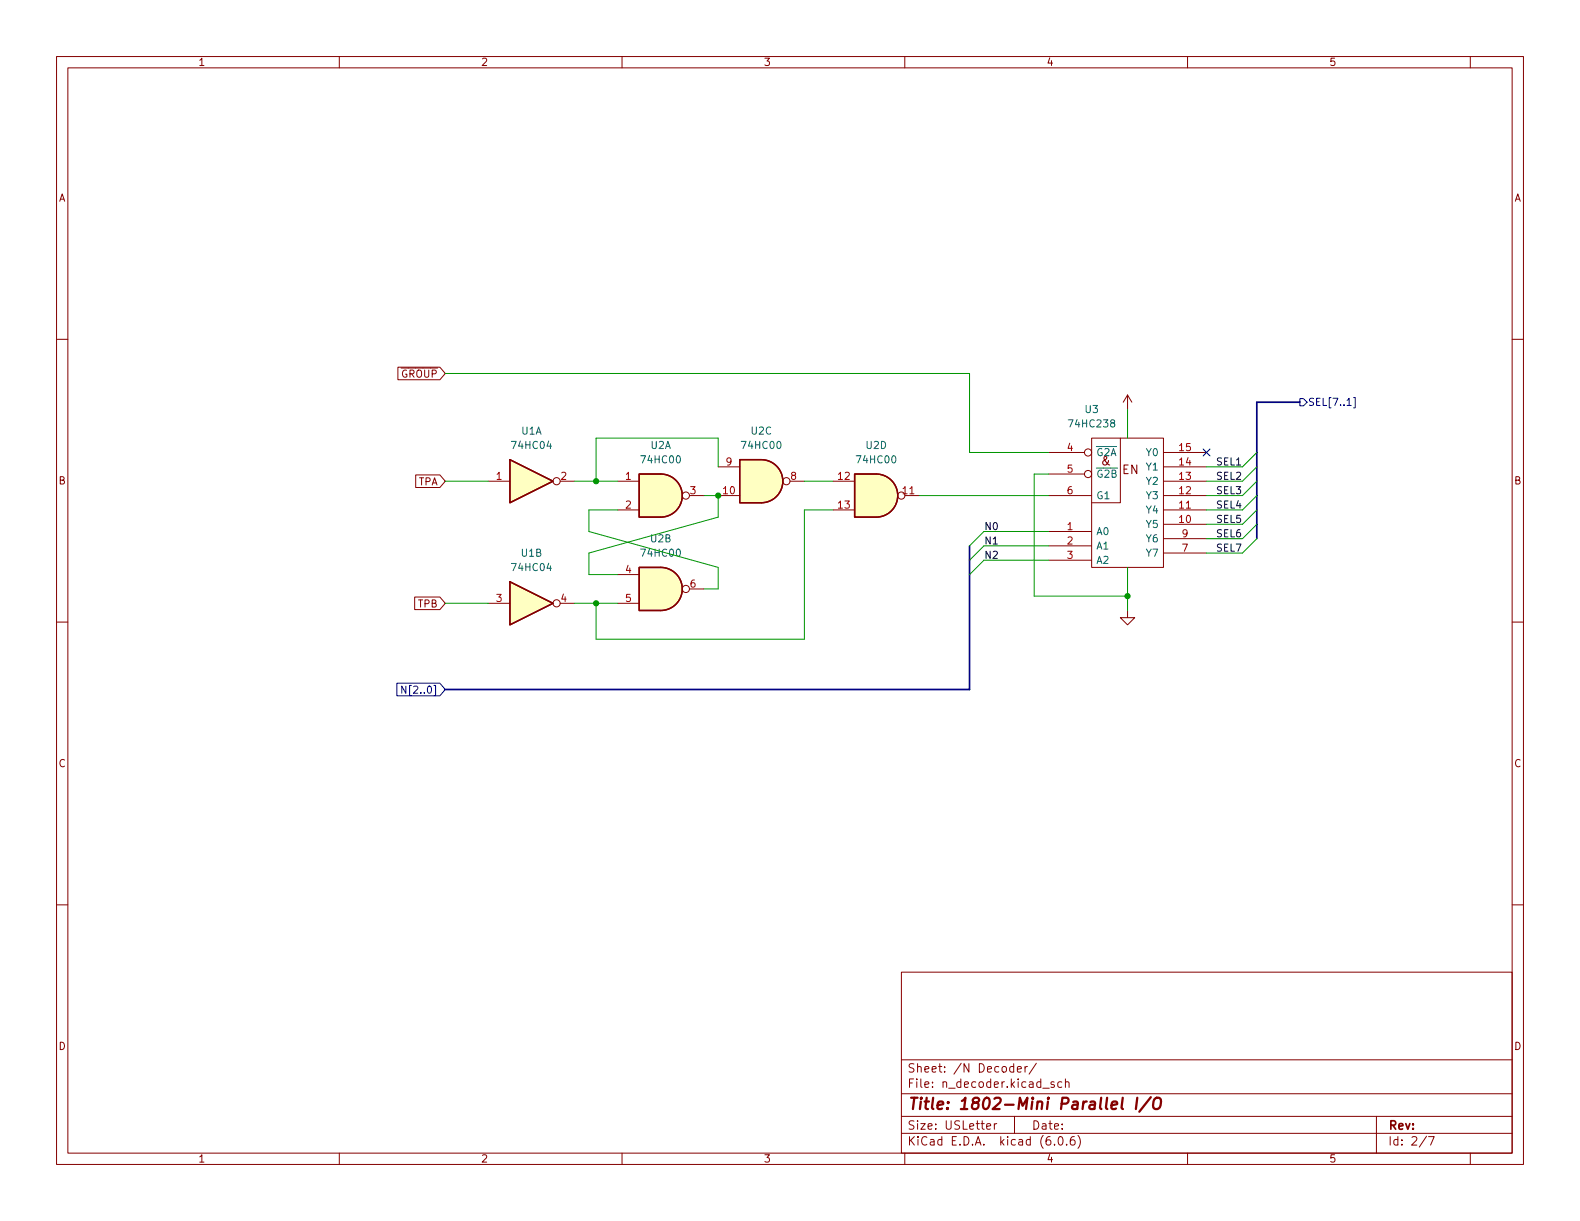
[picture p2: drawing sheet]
<svg xmlns="http://www.w3.org/2000/svg" width="279mm" height="216mm" viewBox="0 0 279 216" stroke-linecap="round" stroke-linejoin="round" font-family="sans-serif">
<g fill="none" stroke="#840000" stroke-width=".18">
<path d="M10 10h259.4v195.9h-259.4zM12 12h255.4v191.9h-255.4zM60 10v2M110 10v2M160 10v2M210 10v2M260 10v2M10 60h2M267.4 60h2M70.4 64.9h7.4l.9 1.1-.9 1.2h-7.4zM193 77.5h12.7v22.8h-12.7zM198.1 77.5v11.4h-5.1"/>
<path d="M199.4 69.9l-.8 1.2M199.4 69.9v2.5M199.4 69.9l.8 1.2M73.5 84h4.3l.9 1.1-.9 1.1h-4.3zM86.4 85.1h3.8M99.1 85.1h2.5M109.2 90.2h3.8M109.2 85.1h3.8M121.9 87.6h2.6M127 87.6h3.8M127 82.6h3.8M139.7 85.1h2.5"/>
<path d="M147.3 90.2h3.8M147.3 85.1h3.8M160 87.6h2.6M185.4 94h7.6M185.4 87.6h7.6M185.4 80h6.4M185.4 96.5h7.6M185.4 99.1h7.6M185.4 83.8h6.4M205.7 92.7h7.7M205.7 90.2h7.7M205.7 87.6h7.7"/>
<path d="M205.7 85.1h7.7M205.7 82.6h7.7M205.7 80h7.7M205.7 97.8h7.7M205.7 95.3h7.7M10 110h2M73.3 105.6h4.5l.9 1.1-.9 1.1h-4.5zM86.4 106.7h3.8M99.1 106.7h2.5M109.2 101.6h3.8M109.2 106.7h3.8M121.9 104.1h2.6"/>
<path d="M199.4 108v1.2h1.3l-1.3 1.3-1.3-1.3h1.3M267.4 110h2M10 160h2M267.4 160h2M159.4 171.9h108v32h-108zM159.4 197.4h108M159.4 193.4h108M159.4 187.4h108M174.5 199.2l.7-.2-.1-.3h-.4l-.2 .2v.7h.6M175.8 198.7v1M176.3 198.7h-.3l-.2 .3M179.3 188.7l-.5-.1-.3 .3v.4l.2 .2h.6"/>
<path d="M179.3 188.1v1.5M179.4 197.4v3M179.9 189.1l.7-.2-.1-.2-.4-.1-.2 .2 .1 .7h.5M181.3 188.6v1M181.7 188.6l-.3 .1-.1 .2M183.3 188l-1.3 1.9M184.4 192.4h1.1M186.4 191.4l-.4-.1-.2 .2 .1 .2 .5 .2v.3h-.6M187.8 191.4l-.5-.1-.3 .3v.4l.2 .2h.6M188.4 191.4l.2-.1 .4 .1v.9M188.4 190.8v1.5M243.4 197.4v6.5"/>
<path d="M60 203.9v2M110 203.9v2M159.4 200.4h108M160 203.9v2M186.5 202.3v.2M187.3 201h.2a.81 .81 0 0 1 .6 .6 .81 .81 0 0 1-.3 .8l-.2 .1a.81 .81 0 0 1-.6-.6 .81 .81 0 0 1 .3-.9zM188.6 202.3v.2M190 201a.59 .59 0 0 0-.7 .6v.6l.1 .2 .4 .1 .2-.2 .1-.5-.1-.2-.5-.1-.2 .3M190.6 200.8a1.72 1.72 0 0 1 0 2.2M210 203.9v2M252.3 200.9l-1.3 1.9M252.6 201h1l-.6 1.5"/>
<path d="M260 203.9v2"/>
<circle cx="98.4" cy="85.1" r=".63"/>
<circle cx="121.3" cy="87.6" r=".63"/>
<circle cx="139.1" cy="85.1" r=".63"/>
<circle cx="159.4" cy="87.6" r=".63"/>
<circle cx="192.4" cy="83.8" r=".63"/>
<circle cx="192.4" cy="80" r=".63"/>
<circle cx="98.4" cy="106.7" r=".63"/>
<circle cx="121.3" cy="104.1" r=".63"/>
</g>
<path d="M196.6 195.4l.9-.2v-.3l-.6-.1-.3 .3v.9l.2 .1 .6-.1M198.5 194.1l-.2 1.7 .3 .3M201.1 194.1l-.2 2M203.5 194l-2 2.6M204.1 194.4a.69 .69 0 0 1 1.2 0 1.47 1.47 0 0 1-.6 1.7l-.6-.1a1.5 1.5 0 0 1 0-1.6z" fill="none" stroke="#840000" stroke-width=".4"/>
<g fill="#ffffc2" stroke="#ffffc2" stroke-width=".18">
<path d="M116.8 83.8a3.8 3.8 0 0 1 3.9 3.8 3.8 3.8 0 0 1-3.9 3.8z"/>
<path d="M113 83.8h3.8v7.6h-3.8z"/>
<path d="M116.8 100.3a3.8 3.8 0 0 1 3.9 3.8 3.8 3.8 0 0 1-3.9 3.9z"/>
<path d="M113 100.3h3.8v7.7h-3.8z"/>
<path d="M90.2 102.9l7.6 3.8-7.6 3.8z"/>
<path d="M154.9 83.8a3.8 3.8 0 0 1 3.9 3.8 3.8 3.8 0 0 1-3.9 3.8z"/>
<path d="M151.1 83.8h3.8v7.6h-3.8z"/>
<path d="M134.6 81.3a3.8 3.8 0 0 1 3.8 3.8 3.8 3.8 0 0 1-3.8 3.8z"/>
<path d="M130.8 81.3h3.8v7.6h-3.8z"/>
<path d="M90.2 81.3l7.6 3.8-7.6 3.8z"/>
</g>
<path d="M90.2 81.3l7.6 3.8-7.6 3.8zM113 83.8h3.8a3.8 3.8 0 0 1 3.9 3.8 3.8 3.8 0 0 1-3.9 3.8h-3.8zM130.8 81.3h3.8a3.8 3.8 0 0 1 3.8 3.8 3.8 3.8 0 0 1-3.8 3.8h-3.8zM151.1 83.8h3.8a3.8 3.8 0 0 1 3.9 3.8 3.8 3.8 0 0 1-3.9 3.8h-3.8zM90.2 102.9l7.6 3.8-7.6 3.8zM113 100.3h3.8a3.8 3.8 0 0 1 3.9 3.8 3.8 3.8 0 0 1-3.9 3.9h-3.8z" fill="none" stroke="#840000" stroke-width=".25"/>
<path d="M212.8 79.4l1.2 1.2M214 79.4l-1.2 1.2M229.9 70.5h.6l.6 .6-.6 .7h-.6zM239.4 70.3h.3v1.8h-.3M70.2 120.8h7.6l.9 1.1-.9 1.1h-7.6zM71.8 121.3v1.3l-.8-1.3v1.3" fill="none" stroke="#000084" stroke-width=".18"/>
<path d="M229.9 71.1h-7.7v24.2M171.4 96.5v25.4h-92.7" fill="none" stroke="#000084" stroke-width=".3"/>
<g fill="none" stroke="#009600" stroke-width=".18">
<path d="M78.7 66h92.7v14h14M199.4 72.4v5.1M78.7 85.1h7.7M101.6 85.1h7.6M109.2 90.2h-5.1v3.8l22.9 6.3v3.8h-2.5M124.5 87.6h2.5v3.8l-22.9 6.4v3.8h5.1M127 82.6v-5.1h-21.6v7.6M142.2 85.1h5.1M147.3 90.2h-5.1v22.8h-36.8v-6.3M162.6 87.6h22.8M185.4 83.8h-2.5v21.6h16.5M185.4 99.1h-11.4l-2.6 2.5"/>
<path d="M185.4 94h-11.4l-2.6 2.5M185.4 96.5h-11.4l-2.6 2.6M222.2 82.6l-2.5 2.5h-6.3M222.2 87.6l-2.5 2.6h-6.3M222.2 85.1l-2.5 2.5h-6.3M222.2 80l-2.5 2.6h-6.3M222.2 92.7l-2.5 2.6h-6.3M222.2 95.3l-2.5 2.5h-6.3M222.2 90.2l-2.5 2.5h-6.3M78.7 106.7h7.7M101.6 106.7h7.6M199.4 100.3v7.7"/>
</g>
<g fill="#009600" stroke="#009600" stroke-width=".18">
<circle cx="127" cy="87.6" r=".46"/>
<circle cx="105.4" cy="106.7" r=".46"/>
<circle cx="105.4" cy="85.1" r=".46"/>
<circle cx="199.4" cy="105.4" r=".46"/>
</g>
<text font-size="2.8" fill="#840000" x="160.4" y="196.2">Title: 1802-Mini Parallel I/O</text>
<text font-size="2.1" fill="#006464" x="194.8" y="82.3">&amp;</text>
<g font-size="2.1" fill="#840000">
<text x="198.4" y="83.8">EN</text>
<text x="160.4" y="189.7">Sheet: /N Decoder/</text>
<text x="160.4" y="192.4">File: n_decoder.kicad_sch</text>
<text x="160.4" y="202.5">KiCad E.D.A. kicad (6.0.6)</text>
<text x="160.4" y="199.7">Size: USLetter</text>
<text x="182.4" y="199.7">Date:</text>
<text x="245.4" y="199.7">Rev:</text>
<text x="245.4" y="202.5">Id: 2/7</text>
</g>
<g font-size="1.8" fill="#840000">
<text x="35" y="11.6">1</text>
<text x="85" y="11.6">2</text>
<text x="135" y="11.6">3</text>
<text x="185" y="11.6">4</text>
<text x="235" y="11.6">5</text>
<text x="10.3" y="35.6">A</text>
<text x="267.7" y="35.6">A</text>
<text x="69.6" y="66.8">~{GROUP}</text>
<text x="10.3" y="85.7">B</text>
<text x="73.9" y="85.8">TPA</text>
<text x="267.7" y="85.7">B</text>
<text x="73.9" y="107.4">TPB</text>
<text x="10.3" y="135.6">C</text>
<text x="267.7" y="135.6">C</text>
<text x="10.3" y="185.7">D</text>
<text x="267.7" y="185.7">D</text>
<text x="35" y="205.6">1</text>
<text x="85" y="205.6">2</text>
<text x="135" y="205.6">3</text>
<text x="185" y="205.6">4</text>
<text x="235" y="205.6">5</text>
</g>
<g font-size="1.8" fill="#000084">
<text x="231.2" y="71.8">SEL[7..1]</text>
<text x="72.1" y="122.6">N[2..0]</text>
</g>
<g font-size="1.8" fill="#006464">
<text x="92.2" y="76.8">U1A</text>
<text x="132.9" y="76.8">U2C</text>
<text x="189.3" y="75.6">74HC238</text>
<text x="191.9" y="73">U3</text>
<text x="90.7" y="79.4">74HC04</text>
<text x="113.6" y="81.9">74HC00</text>
<text x="115.1" y="79.4">U2A</text>
<text x="131.4" y="79.4">74HC00</text>
<text x="151.7" y="81.9">74HC00</text>
<text x="153.2" y="79.4">U2D</text>
<text x="193.8" y="80.6">~{G2A}</text>
<text x="202.8" y="83.2">Y1</text>
<text x="202.8" y="80.6">Y0</text>
<text x="193.8" y="84.5">~{G2B}</text>
<text x="193.8" y="88.3">G1</text>
<text x="202.8" y="88.3">Y3</text>
<text x="202.8" y="85.7">Y2</text>
<text x="115.1" y="95.9">U2B</text>
<text x="193.8" y="94.6">A0</text>
<text x="202.8" y="93.3">Y5</text>
<text x="202.8" y="90.8">Y4</text>
<text x="202.8" y="95.9">Y6</text>
<text x="90.7" y="101">74HC04</text>
<text x="92.2" y="98.4">U1B</text>
<text x="113.6" y="98.4">74HC00</text>
<text x="193.8" y="97.2">A1</text>
<text x="193.8" y="99.7">A2</text>
<text x="202.8" y="98.4">Y7</text>
</g>
<g font-size="1.8" fill="#a90000">
<text x="128.4" y="82.3">9</text>
<text x="188.7" y="79.8">4</text>
<text x="188.7" y="83.6">5</text>
<text x="208.6" y="82.3">14</text>
<text x="208.6" y="79.8">15</text>
<text x="87.8" y="84.8">1</text>
<text x="99.2" y="84.8">2</text>
<text x="110.6" y="84.8">1</text>
<text x="110.6" y="89.9">2</text>
<text x="122.1" y="87.4">3</text>
<text x="127.9" y="87.4">10</text>
<text x="139.8" y="84.8">8</text>
<text x="148.2" y="84.8">12</text>
<text x="148.2" y="89.9">13</text>
<text x="159.7" y="87.4">11</text>
<text x="188.7" y="87.4">6</text>
<text x="208.6" y="89.9">11</text>
<text x="208.6" y="87.4">12</text>
<text x="208.6" y="84.8">13</text>
<text x="188.7" y="93.7">1</text>
<text x="208.6" y="92.5">10</text>
<text x="209.1" y="95">9</text>
<text x="110.6" y="101.3">4</text>
<text x="188.7" y="96.3">2</text>
<text x="188.7" y="98.8">3</text>
<text x="209.1" y="97.5">7</text>
<text x="87.8" y="106.4">3</text>
<text x="99.2" y="106.4">4</text>
<text x="110.6" y="106.4">5</text>
<text x="122.1" y="103.9">6</text>
</g>
<g font-size="1.8" fill="#0f0f0f">
<text x="215.3" y="82.3">SEL1</text>
<text x="215.3" y="89.9">SEL4</text>
<text x="215.3" y="84.8">SEL2</text>
<text x="215.3" y="87.4">SEL3</text>
<text x="174" y="93.7">N0</text>
<text x="215.3" y="95">SEL6</text>
<text x="215.3" y="92.4">SEL5</text>
<text x="174" y="98.8">N2</text>
<text x="174" y="96.3">N1</text>
<text x="215.3" y="97.5">SEL7</text>
</g>
</svg>
